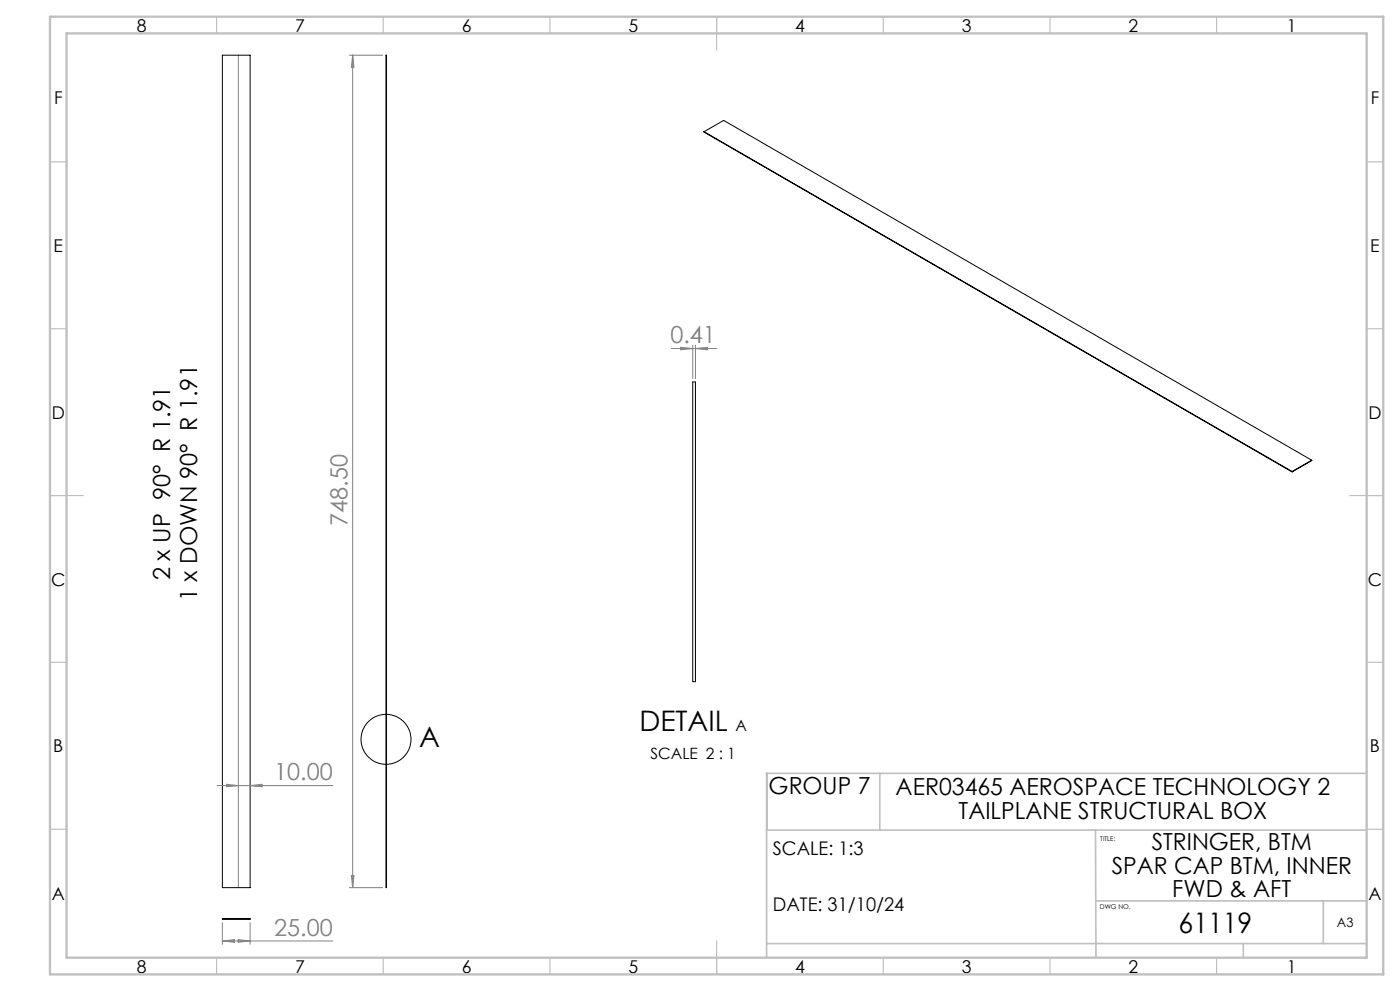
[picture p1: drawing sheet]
<svg xmlns="http://www.w3.org/2000/svg" width="420mm" height="297mm" viewBox="0 0 420 297" stroke-linecap="round" stroke-linejoin="round" font-family="sans-serif">
<g fill="none" stroke="#808080" stroke-width=".3">
<path d="M71.5 16.5v249.5M104.8 16.5h10M105.8 16.5v249.5M105.8 16.5l.4 3.6h-.8zM201.5 104.5h13.5M204.3 104.1l3.5 .4-3.5 .3zM207.8 103.5v9.9M208.6 103.5v10M208.6 104.5l3.6-.4v.7zM65.2 235.4h34.6M67.9 235.1l3.6 .3-3.6 .4zM75 235.4l3.6-.3v.7z"/>
<path d="M66.7 276.5v6.5M75 276.5v6.5M104.8 266h10M105.4 262.5h.8l-.4 3.5zM66.7 282h33.1M66.7 282l3.6-.4v.8zM71.5 281.6l3.5 .4-3.5 .4z"/>
</g>
<g fill="none" stroke="#000" stroke-width=".3">
<path d="M66.7 16.5h8.3v249.5h-8.3zM115.8 16.5l.1 249.5zM211.2 39.5l5.9-3.4 176.4 101.8M211.2 39.5l176.4 101.8M211.2 39.5l176.4 101.9M207.8 114.5h.8v89.8h-.8zM393.5 137.9l-5.9 3.4M393.5 137.9l-5.9 3.5M387.6 141.3v.1M66.7 275.3l8.3 .2z"/>
<circle cx="115.8" cy="221.6" r="7.5"/>
</g>
<g fill="none" stroke="#c0c0c0" stroke-width=".35">
<path d="M65 5v5M115 5v5M165 5v5M215 5v10M265 5v5M315 5v5M365 5v5M15 48.5h5M410 48.5h5M15 98.5h5M410 98.5h5M15 148.5h10"/>
<path d="M405 148.5h10M15 198.5h5M410 198.5h5M15 248.5h5M410 248.5h5M65 287v5M115 287v5M165 287v5M215 282v10M265 287v5M315 287v5M365 287v5"/>
</g>
<path d="M230 231.8v17M263.9 231.8v17M410 231.8h-180v55.2M230 248.8h180M328.6 248.8l.2 38.2M328.7 270h81.3M397 270v12.8M230 282.8h180M373 282.8v4.2" fill="none" stroke="#c0c0c0" stroke-width=".5"/>
<path d="M15 5h400v287h-400zM20 10h390v277h-390z" fill="none" stroke="#c0c0c0" stroke-width=".7"/>
<g font-size="8.5">
<text x="191.8" y="219.1">DETAIL</text>
<text x="125.8" y="224">A</text>
<text x="353.6" y="279.7">61119</text>
</g>
<g font-size="7.1" fill="#808080">
<text x="201.1" y="102.9">0.41</text>
<text x="104.3" y="157.6" transform="rotate(-90 104.3 157.6)">748.50</text>
<text x="82.3" y="233.9">10.00</text>
<text x="82.3" y="280.5">25.00</text>
</g>
<g font-size="7.1">
<text x="51.1" y="173.9" transform="rotate(-90 51.1 173.9)">2 x UP 90° R 1.91</text>
<text x="59.1" y="180.2" transform="rotate(-90 59.1 180.2)">1 x DOWN 90° R 1.91</text>
<text x="230.6" y="238">GROUP 7</text>
<text x="268.7" y="238.3">AER03465 AEROSPACE TECHNOLOGY 2</text>
<text x="287.6" y="245.3">TAILPLANE STRUCTURAL BOX</text>
<text x="345.5" y="254.9">STRINGER, BTM</text>
<text x="333.5" y="261.9">SPAR CAP BTM, INNER</text>
<text x="351.7" y="269">FWD &amp; AFT</text>
</g>
<g font-size="5.6">
<text x="231.8" y="256.2">SCALE: 1:3</text>
<text x="231.8" y="273">DATE: 31/10/24</text>
</g>
<g font-size="5.3">
<text x="41" y="9.5">8</text>
<text x="88.5" y="9.5">7</text>
<text x="138.5" y="9.5">6</text>
<text x="188.5" y="9.5">5</text>
<text x="238.5" y="9.5">4</text>
<text x="288.5" y="9.5">3</text>
<text x="338.5" y="9.5">2</text>
<text x="386" y="9.5">1</text>
<text x="16.2" y="31.2">F</text>
<text x="411.2" y="31.2">F</text>
<text x="16.1" y="75.5">E</text>
<text x="411.1" y="75.5">E</text>
<text x="15.5" y="125.5">D</text>
<text x="410.5" y="125.5">D</text>
<text x="15.4" y="175.5">C</text>
<text x="410.4" y="175.5">C</text>
<text x="16" y="225.5">B</text>
<text x="411" y="225.5">B</text>
<text x="15.5" y="269.7">A</text>
<text x="410.5" y="269.7">A</text>
<text x="41" y="291.5">8</text>
<text x="88.5" y="291.5">7</text>
<text x="138.5" y="291.5">6</text>
<text x="188.5" y="291.5">5</text>
<text x="238.5" y="291.5">4</text>
<text x="288.5" y="291.5">3</text>
<text x="338.5" y="291.5">2</text>
<text x="386" y="291.5">1</text>
</g>
<g font-size="4.7">
<text x="220.7" y="219.1">A</text>
<text x="195.2" y="227.3">SCALE 2 : 1</text>
</g>
<text font-size="3.9" x="401.1" y="277.7">A3</text>
<g font-size="2">
<text x="330.1" y="251.9">TITLE:</text>
<text x="330" y="272.5">DWG NO.</text>
</g>
</svg>
